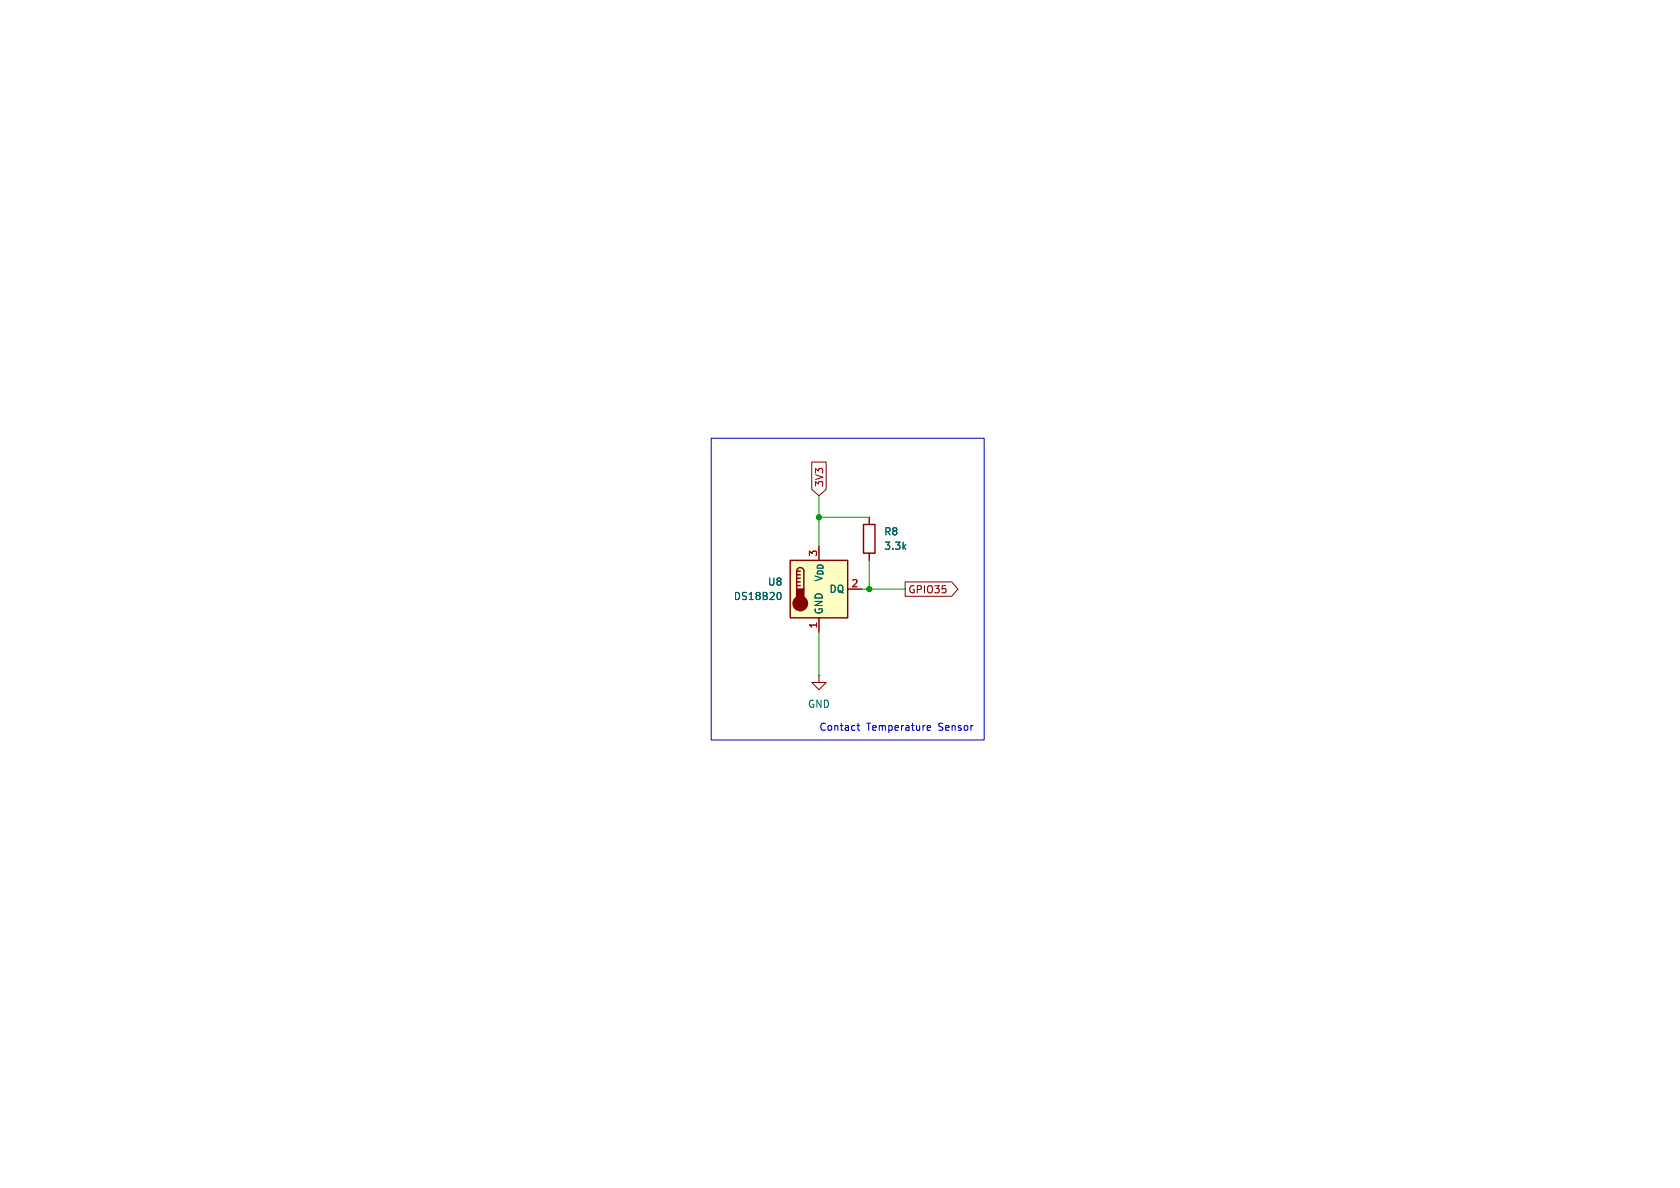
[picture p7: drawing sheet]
<svg xmlns="http://www.w3.org/2000/svg" width="297mm" height="210mm" viewBox="0 0 297 210" stroke-linecap="round" stroke-linejoin="round" font-family="sans-serif">
<path d="M139.7 99.1h10.2v10.1h-10.2z" fill="#ffffc2"/>
<path d="M139.7 99.1h10.2v10.1h-10.2zM152.7 92.7h2v5.1h-2zM140.8 101a.64 .64 0 0 1 .7-.7 .64 .64 0 0 1 .6 .7v3.1M140.8 101v3.1M140.8 101h.7M140.8 101.6h.7M140.8 102.2h.7M140.8 102.9h.7M140.8 103.5h.7" fill="none" stroke="#840000" stroke-width=".25"/>
<g fill="#840000" stroke="#840000" stroke-width=".25">
<path d="M140.8 104.1h1.3v1.9h-1.3z"/>
<circle cx="141.5" cy="106.7" r="1.27"/>
</g>
<path d="M143.5 81.7h2.6v4.8l-1.3 1.1-1.3-1.1zM153.7 91.4v1.3M153.7 97.8v1.3M144.8 119.4v1.3h1.2l-1.2 1.2-1.3-1.2h1.3M144.8 119.4h.1M144.8 109.2v2.6M149.9 104.1h2.5M160 102.9h8.2l1.2 1.2-1.2 1.3h-8.2z" fill="none" stroke="#840000" stroke-width=".18"/>
<path d="M137.7 104.7a.68 .68 0 0 1 .4 .7 .68 .68 0 0 1-.4 .6" fill="none" stroke="#006464" stroke-width=".18"/>
<path d="M144.8 87.6v8.9M144.8 91.4h8.9M153.7 99.1v5M144.8 111.8v7.6M152.4 104.1h7.6" fill="none" stroke="#009600" stroke-width=".18"/>
<path d="M125.7 77.5h48.3v53.3h-48.3zM151.5 128.3h.5M151.7 127.8v1.1l.3 .2M163.9 128.7l.6-.1v-.3h-.4l-.2 .1 .1 .6h.5" fill="none" stroke="#0000c2" stroke-width=".18"/>
<g fill="#009600" stroke="#009600" stroke-width=".18">
<circle cx="144.8" cy="91.4" r=".46"/>
<circle cx="153.7" cy="104.1" r=".46"/>
</g>
<g font-size="1.8" fill="#840000">
<text x="145.7" y="86.2" transform="rotate(-90 145.7 86.2)">3V3</text>
<text x="160.5" y="105.1">GPIO35</text>
</g>
<g font-size="1.8" fill="#006464">
<text x="156.2" y="94.8">R8</text>
<text x="156.2" y="97.4">3.3k</text>
<text x="129.6" y="106.3">DS18B20</text>
<text x="135.7" y="103.7">U8</text>
<text x="145.6" y="102.9" transform="rotate(-90 145.6 102.9)">V_{DD}</text>
<text x="146.5" y="105">DQ</text>
<text x="145.6" y="108.7" transform="rotate(-90 145.6 108.7)">GND</text>
<text x="142.7" y="125.3">GND</text>
</g>
<g font-size="1.8" fill="#a90000">
<text x="144.5" y="98.5" transform="rotate(-90 144.5 98.5)">3</text>
<text x="150.4" y="103.9">2</text>
<text x="144.5" y="111.2" transform="rotate(-90 144.5 111.2)">1</text>
</g>
<g font-size="1.8" fill="#0000c2">
<text x="144.8" y="129.4">Contact</text>
<text x="153.2" y="129.4">Temperature</text>
<text x="166" y="129.4">Sensor</text>
</g>
</svg>
